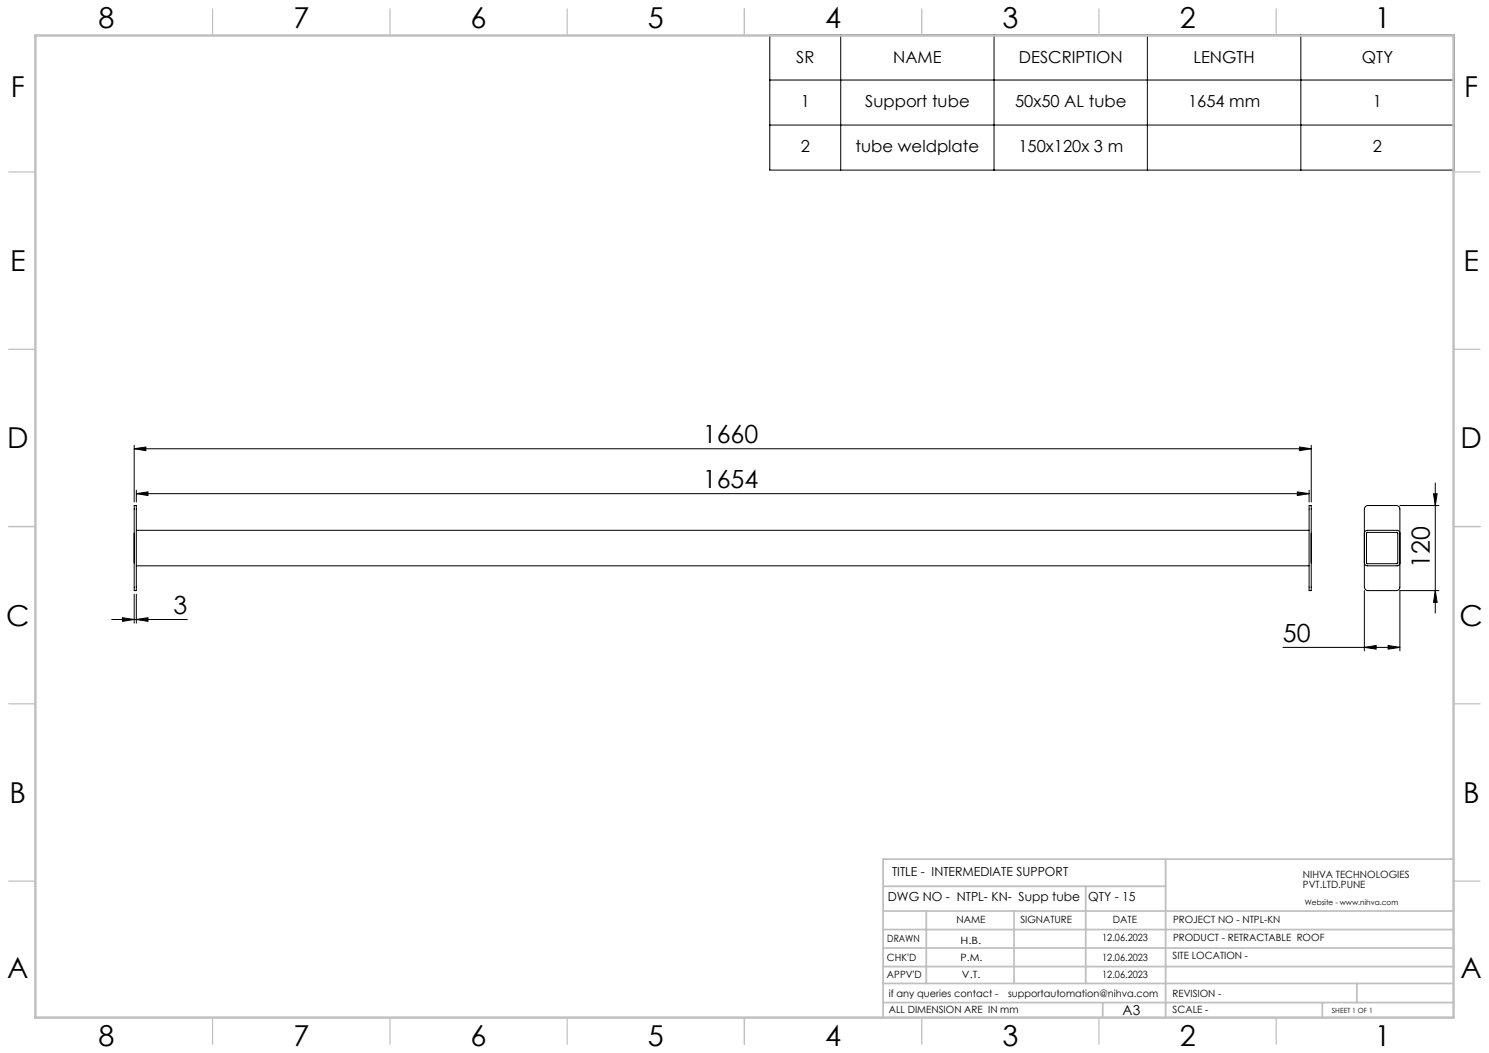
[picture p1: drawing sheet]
<svg xmlns="http://www.w3.org/2000/svg" width="420mm" height="297mm" viewBox="0 0 420 297" stroke-linecap="round" stroke-linejoin="round" font-family="sans-serif">
<g fill="none" stroke="#000" stroke-width=".28">
<path d="M217.1 9.9h193.1v38.1h-193.1zM237.1 9.9v38.1M280.4 9.9v38.1M323.6 9.9v38.1M366.9 9.9v38.1M217.1 22.6h193.1M217.1 35.3h193.1M37.9 126.6l3.2-.5v1zM37.9 125.6v16M37.9 126.6h332M38.5 139.2l3.2-.5v1.1zM38.5 138.3v3.3"/>
<path d="M38.5 139.2h330.8M365.9 138.7l3.4 .5-3.4 .6zM366.5 126.1l3.4 .5-3.4 .5zM369.3 138.3v3.3M369.9 125.6v16M404.4 139.3h1l-.6 3.3zM404.8 136.2v36.7M37.9 142.6h.6v24h-.6zM38.5 159.6h330.8M38.5 149.6h330.8M369.3 142.6h.6v24h-.6zM384.8 150.4a.85 .85 0 0 1 .9-.8h8.4a.85 .85 0 0 1 .8 .8"/>
<path d="M384.8 158.8a.85 .85 0 0 0 .9 .8h8.4a.85 .85 0 0 0 .8-.8M385 143l.7-.4h8.2a.96 .96 0 0 1 1 1v22a.96 .96 0 0 1-1 1h-8a1.02 1.02 0 0 1-1.1-1v-22zM385.5 150.3l8.7-.1v8.7l-8.6 .1zM394.9 142.6h11M31.5 174.7h21.3M34.5 174.2l3.4 .5-3.4 .6zM37.9 167.6v8.2M38.5 174.7l3.2-.5v1.1zM38.5 167.6v8.2M384.8 166.6v17M404.8 166.6l.6 3.3h-1zM405.9 166.6h-11v17"/>
<path d="M361.9 182.6h33M384.8 182.6l3.4-.5v1zM391.5 182.1l3.4 .5-3.4 .5z"/>
</g>
<g fill="none" stroke="#c0c0c0" stroke-width=".35">
<path d="M60 2.5v7.5M110 2.5v7.5M160 2.5v7.5M210 2.5v7.5M260 2.5v7.5M310 2.5v7.5M360 2.5v7.5M2.5 48.5h7.5M410 48.5h7.5M2.5 98.5h7.5M410 98.5h7.5M2.5 148.5h7.5"/>
<path d="M410 148.5h7.5M2.5 198.5h7.5M410 198.5h7.5M2.5 248.5h7.5M410 248.5h7.5M60 287v7.5M110 287v7.5M160 287v7.5M210 287v7.5M260 287v7.5M310 287v7.5M360 287v7.5"/>
</g>
<g fill="none" stroke="#c0c0c0" stroke-width=".5">
<path d="M249.1 257h160.9M249.1 250h79.7M261.3 257v20.4M286 257v20.4M306.2 250v27.4M328.8 242.3v44.7M410 242.3h-160.9v44.7M249.1 272.6h160.9M249.1 267.4h160.9M249.1 262.2h160.9M249.1 277.4h160.9M382.7 277.4v5.4"/>
<path d="M249.1 282.8h160.9M311 282.8v4.2M373 282.8v4.2"/>
</g>
<path d="M10 10h400v277h-400z" fill="none" stroke="#c0c0c0" stroke-width=".7"/>
<g fill="#000">
<path d="M37.9 126.6l3.2-.5v1zM366.5 126.1l3.4 .5-3.4 .5zM38.5 139.2l3.2-.5v1.1zM365.9 138.7l3.4 .5-3.4 .6z"/>
<path d="M404.4 139.3h1l-.6 3.3zM404.8 166.6l.6 3.3h-1z"/>
<path d="M38.5 174.7l3.2-.5v1.1zM34.5 174.2l3.4 .5-3.4 .6zM391.5 182.1l3.4 .5-3.4 .5zM384.8 182.6l3.4-.5v1z"/>
</g>
<g font-size="8.1">
<text x="27.8" y="8">8</text>
<text x="82.8" y="8">7</text>
<text x="132.8" y="8">6</text>
<text x="182.8" y="8">5</text>
<text x="232.8" y="8">4</text>
<text x="282.8" y="8">3</text>
<text x="332.8" y="8">2</text>
<text x="387.8" y="8">1</text>
<text x="3" y="27.2">F</text>
<text x="413" y="27.2">F</text>
<text x="2.8" y="76.5">E</text>
<text x="412.8" y="76.5">E</text>
<text x="2" y="126.5">D</text>
<text x="412" y="126.5">D</text>
<text x="1.7" y="176.5">C</text>
<text x="411.7" y="176.5">C</text>
<text x="2.7" y="226.5">B</text>
<text x="412.7" y="226.5">B</text>
<text x="2" y="275.7">A</text>
<text x="412" y="275.7">A</text>
<text x="27.8" y="295">8</text>
<text x="82.8" y="295">7</text>
<text x="132.8" y="295">6</text>
<text x="182.8" y="295">5</text>
<text x="232.8" y="295">4</text>
<text x="282.8" y="295">3</text>
<text x="332.8" y="295">2</text>
<text x="387.8" y="295">1</text>
</g>
<g font-size="7.1">
<text x="198.3" y="125">1660</text>
<text x="198.3" y="137.7">1654</text>
<text x="403.3" y="160.1" transform="rotate(-90 403.3 160.1)">120</text>
<text x="48.9" y="173.2">3</text>
<text x="361.9" y="181">50</text>
</g>
<g font-size="4.7">
<text x="224.6" y="17.9">SR</text>
<text x="251.9" y="17.9">NAME</text>
<text x="287.4" y="17.9">DESCRIPTION</text>
<text x="336.6" y="17.9">LENGTH</text>
<text x="384.2" y="17.9">QTY</text>
<text x="225.9" y="30.2">1</text>
<text x="244" y="30.2">Support tube</text>
<text x="286.3" y="30.2">50x50 AL tube</text>
<text x="335.1" y="30.2">1654 mm</text>
<text x="387.3" y="30.2">1</text>
<text x="225.9" y="42.9">2</text>
<text x="241.3" y="42.9">tube weldplate</text>
<text x="287.3" y="42.9">150x120x 3 m</text>
<text x="387.3" y="42.9">2</text>
</g>
<text font-size="3.9" x="316.7" y="286.4">A3</text>
<g font-size="3.5">
<text x="251.6" y="247">TITLE - INTERMEDIATE SUPPORT</text>
<text x="250.4" y="254.2">DWG NO - NTPL- KN- Supp tube</text>
<text x="307" y="254.2">QTY - 15</text>
</g>
<g font-size="2.8">
<text x="367.5" y="247.7">NIHVA TECHNOLOGIES</text>
<text x="367.5" y="250.5">PVT.LTD.PUNE</text>
<text x="269.8" y="260.4">NAME</text>
<text x="287.8" y="260.4">SIGNATURE</text>
<text x="313.9" y="260.5">DATE</text>
<text x="330.9" y="260.5">PROJECT NO - NTPL-KN</text>
<text x="250.3" y="265.7">DRAWN</text>
<text x="270.9" y="266.1">H.B.</text>
<text x="310.9" y="265.5">12.06.2023</text>
<text x="330.9" y="265.5">PRODUCT - RETRACTABLE ROOF</text>
<text x="250.2" y="271.1">CHK'D</text>
<text x="250.2" y="275.8">APPV'D</text>
<text x="270.9" y="271.1">P.M.</text>
<text x="271.3" y="275.8">V.T.</text>
<text x="310.9" y="271.1">12.06.2023</text>
<text x="310.9" y="275.8">12.06.2023</text>
<text x="330.7" y="270.6">SITE LOCATION -</text>
<text x="250.7" y="281.1">if any queries contact -</text>
<text x="284.3" y="281.1">supportautomation@nihva.com</text>
<text x="330.7" y="281.1">REVISION -</text>
<text x="250.7" y="285.6">ALL DIMENSION ARE IN mm</text>
<text x="330.7" y="285.6">SCALE -</text>
</g>
<text font-size="2.1" x="368.1" y="255.1">Website - www.nihva.com</text>
<text font-size="2" x="375.7" y="285.6">SHEET 1 OF 1</text>
</svg>
